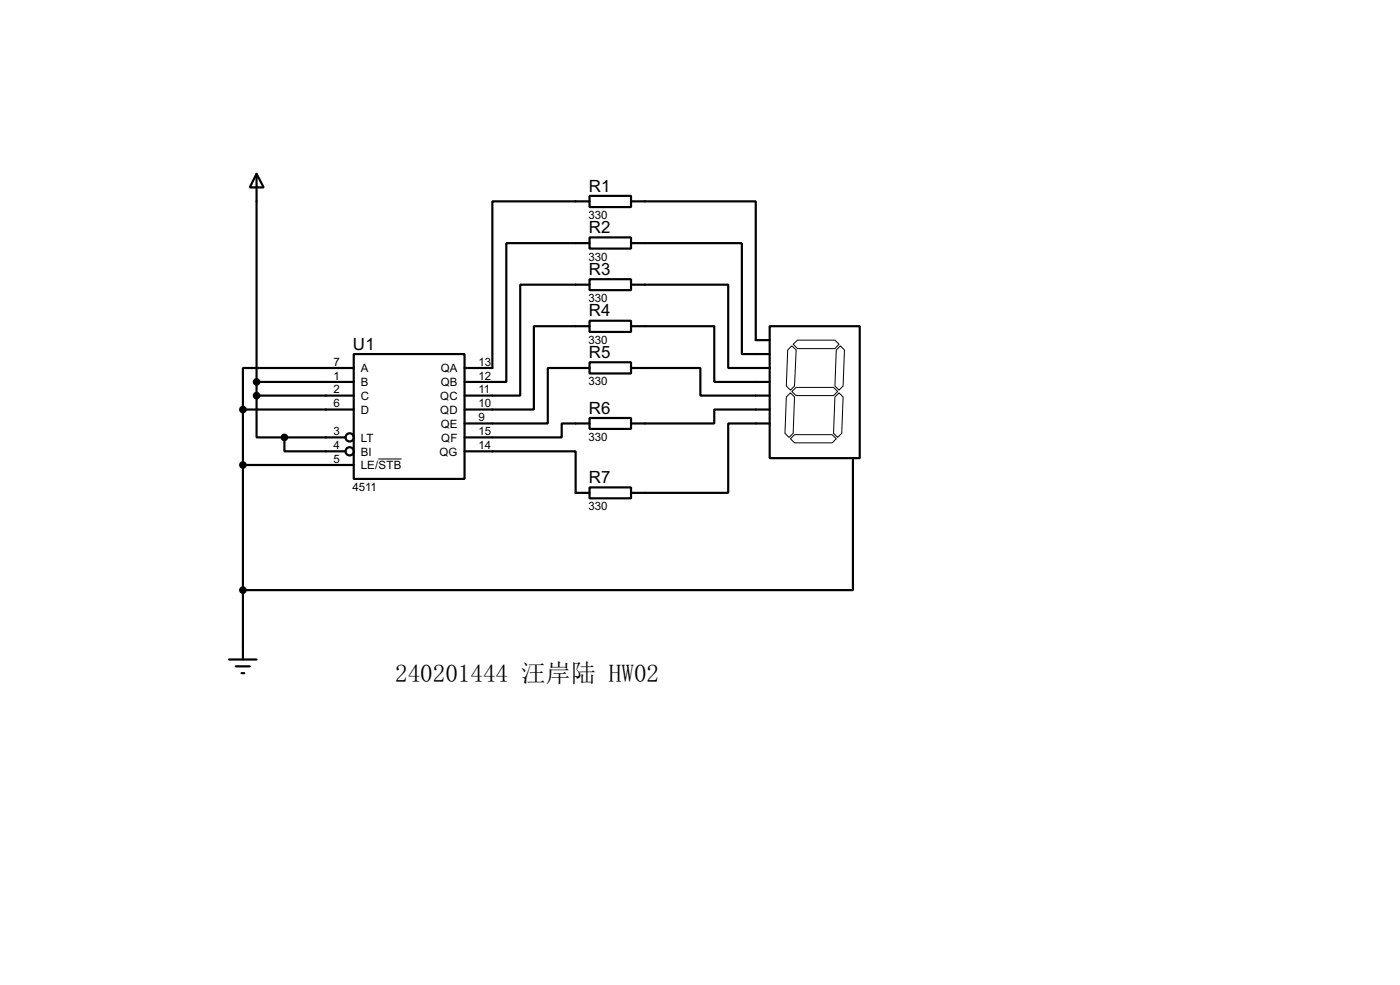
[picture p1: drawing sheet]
<svg xmlns="http://www.w3.org/2000/svg" width="256mm" height="180mm" viewBox="0 0 256 180" stroke-linecap="round" stroke-linejoin="round" font-family="sans-serif">
<g fill="none" stroke="#000" stroke-width=".4">
<path d="M47 31.8l1.3 2.5h-2.5zM47 31.8v40.6M108 35.9h7.6v2h-7.6zM108 36.9h-17.8v30.5h-5.1M115.6 36.9h22.9v25.4h2.5M108 43.5h7.6v2h-7.6zM108 51.1h7.6v2h-7.6zM108 58.7h7.6v2.1h-7.6zM108 44.5h-15.2v25.4h-7.7M108 52.1h-12.7v20.3h-10.2M108 59.7h-10.2v15.3h-12.7M115.6 44.5h20.3v20.3h5.1"/>
<path d="M115.6 52.1h17.8v15.3h7.6M115.6 59.7h15.3v10.2h10.1M141 59.7h16.5v24.2h-16.5zM44.5 75h20.3M44.5 75v45.7M47 72.4v7.7h5.1M47 69.9h17.8M47 72.4h17.8M64.8 64.8h20.3v22.9h-20.3zM64.8 67.4h-20.3v7.6M108 66.3h7.6v2.1h-7.6zM108 76.5h7.6v2h-7.6z"/>
<path d="M108 67.4h-7.6v10.1h-15.3M108 77.5h-5.1v2.6h-17.8M115.6 67.4h12.7v5h12.7M141 75h-10.1v2.5h-15.3M141 77.5h-7.6v12.7h-17.8M44.5 85.1h20.3M52.1 80.1v2.5h11.2M52.1 80.1h11.2M85.1 82.6h20.4v7.6h2.5M108 89.2h7.6v2h-7.6zM156.3 83.9v24.1h-111.8M42 120.7h5"/>
<path d="M43.2 122h2.6M44.3 123.2h.5"/>
<circle cx="64" cy="82.6" r=".75"/>
<circle cx="64" cy="80.1" r=".75"/>
</g>
<path d="M144.1 72.7l.7-.8 .8 .8-.3 6.6-.7 .8-.8-.8zM144.3 64.1l.8-.8 .8 .8-.3 6.6-.8 .7-.7-.7zM145.1 71.7l.8-.8h6.8l.8 .8-.8 .7h-6.8zM145.3 63l.8-.7h6.9l.7 .7-.7 .8h-6.9zM153 72.7l.7-.8 .8 .8-.3 6.6-.7 .8-.8-.8zM153.2 64.1l.8-.8 .7 .8-.2 6.6-.8 .7-.7-.7zM69.3 84h4.3M144.8 80.3l.8-.7h6.9l.7 .7-.7 .8h-6.9z" fill="none" stroke="#000" stroke-width=".18"/>
<g fill="#000" stroke="#000" stroke-width=".4">
<circle cx="44.5" cy="75" r=".5"/>
<circle cx="47" cy="69.9" r=".5"/>
<circle cx="47" cy="72.4" r=".5"/>
<circle cx="44.5" cy="85.1" r=".5"/>
<circle cx="52.1" cy="80.1" r=".5"/>
<circle cx="44.5" cy="108" r=".5"/>
</g>
<text font-size="4.6" x="72.4" y="124.8">240201444 汪岸陆 HW02</text>
<g font-size="3.5">
<text x="107.9" y="35.1">R1</text>
<text x="107.9" y="42.7">R2</text>
<text x="107.9" y="50.3">R3</text>
<text x="107.9" y="57.9">R4</text>
<text x="64.7" y="64">U1</text>
<text x="107.9" y="65.5">R5</text>
<text x="107.9" y="75.7">R6</text>
<text x="107.9" y="88.4">R7</text>
</g>
<g font-size="2.4">
<text x="107.8" y="40.1">330</text>
<text x="107.8" y="47.7">330</text>
<text x="107.8" y="55.3">330</text>
<text x="107.8" y="63">330</text>
<text x="61.1" y="67">7</text>
<text x="61.1" y="69.5">1</text>
<text x="66.1" y="68.2">A</text>
<text x="66.1" y="70.7">B</text>
<text x="80.7" y="68.2">QA</text>
<text x="80.7" y="70.7">QB</text>
<text x="87.7" y="67">13</text>
<text x="87.7" y="69.5">12</text>
<text x="107.8" y="70.6">330</text>
<text x="61.1" y="72">2</text>
<text x="61.1" y="74.6">6</text>
<text x="66.1" y="73.2">C</text>
<text x="66.1" y="75.8">D</text>
<text x="80.6" y="73.2">QC</text>
<text x="80.6" y="75.8">QD</text>
<text x="87.7" y="72">11</text>
<text x="87.7" y="74.6">10</text>
<text x="87.7" y="77.1">9</text>
<text x="61.1" y="79.7">3</text>
<text x="61.1" y="82.2">4</text>
<text x="66.1" y="80.9">LT</text>
<text x="66.1" y="83.4">BI</text>
<text x="80.5" y="83.4">QG</text>
<text x="80.7" y="78.3">QE</text>
<text x="80.8" y="80.9">QF</text>
<text x="87.7" y="79.7">15</text>
<text x="87.7" y="82.2">14</text>
<text x="107.8" y="80.7">330</text>
<text x="61.1" y="84.7">5</text>
<text x="64.6" y="89.9">4511</text>
<text x="66.1" y="85.9">LE/STB</text>
<text x="107.8" y="93.4">330</text>
</g>
</svg>
